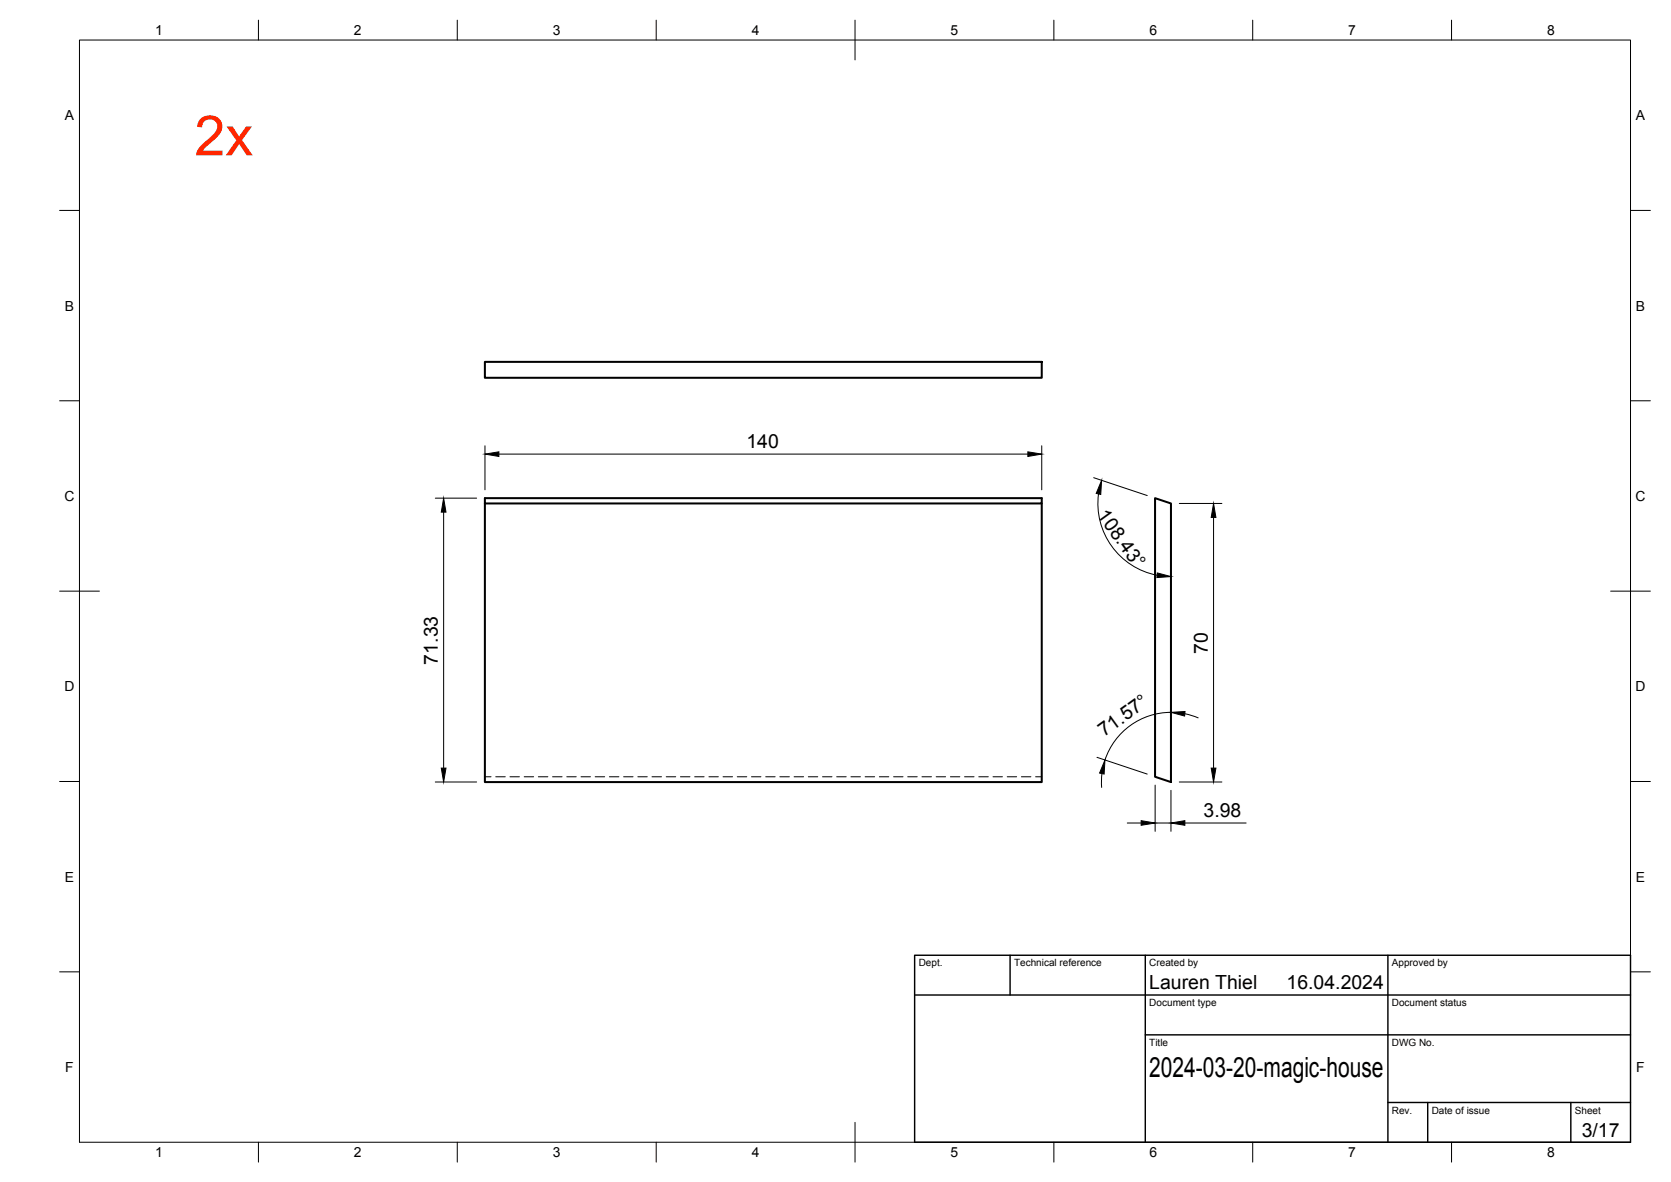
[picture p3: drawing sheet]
<svg xmlns="http://www.w3.org/2000/svg" width="420mm" height="297mm" viewBox="0 0 420 297" stroke-linecap="round" stroke-linejoin="round" font-family="sans-serif">
<!-- layer: Visible -->
<path d="M121.9 90.9h140v4h-140zM121.9 125.2h140v1.3h-140zM121.9 126.5v70h140v-70M290.4 125.2l4 1.3v70l-4-1.3z" fill="none" stroke="#000" stroke-width=".51"/>
<!-- layer: Hidden -->
<g fill="none" stroke="#000" stroke-width=".25">
<path d="M121.9 195.2h1.6M124.7 195.2h2.3M128.2 195.2h2.4M131.8 195.2h2.4M135.4 195.2h2.4M138.9 195.2h2.4M142.5 195.2h2.4M146.1 195.2h2.4M149.6 195.2h2.4M153.2 195.2h2.4M156.8 195.2h2.4M160.4 195.2h2.4"/>
<path d="M163.9 195.2h2.4M167.5 195.2h2.4M171.1 195.2h2.4M174.7 195.2h2.3M178.2 195.2h2.4M181.8 195.2h2.4M185.4 195.2h2.4M189 195.2h2.3M192.5 195.2h2.4M196.1 195.2h2.4M199.7 195.2h2.4M203.2 195.2h2.4"/>
<path d="M206.8 195.2h2.4M210.4 195.2h2.4M214 195.2h2.3M217.5 195.2h2.4M221.1 195.2h2.4M224.7 195.2h2.4M228.2 195.2h2.4M231.8 195.2h2.4M235.4 195.2h2.4M239 195.2h2.3M242.5 195.2h2.4M246.1 195.2h2.4"/>
<path d="M249.7 195.2h2.4M253.3 195.2h2.3M256.8 195.2h2.4M260.4 195.2h1.5"/>
</g>
<!-- layer: BORDER -->
<g fill="none" stroke="#000" stroke-width=".25">
<path d="M20 10.1h390v276.9h-390zM65 5.1v5M115 5.1v5M165 5.1v5M215 5.1v10M265 5.1v5M315 5.1v5M365 5.1v5M15 52.9h5M410 52.9h5M15 100.7h5M410 100.7h5"/>
<path d="M15 148.6h10M405 148.6h10M15 196.4h5M410 196.4h5M15 244.2h5M410 244.2h5M65 287v5M115 287v5M165 287v5M215 282.1v9.9M265 287v5M315 287v5"/>
<path d="M365 287v5"/>
</g>
<!-- layer: TITLEBLOCK -->
<path d="M230 240.1h180v46.9h-180zM230 250h180M254 240.1v9.9M288 240.1v46.9M349 240.1v46.9M288 260.1h122M349 277.1h61M359 277.1v9.9M395 277.1v9.9" fill="none" stroke="#000" stroke-width=".36"/>
<!-- layer: FD_Dimensions -->
<g fill="none" stroke="#000" stroke-width=".25">
<path d="M121.9 112v11.1M125.4 114.1h133M261.9 112v11.1M109.5 125.2h10.3M111.5 128.7v64.3M275 120l13.5 4.5M276.2 124.1a18.4 18.4 0 0 0 14.8 20.5M296.5 126.5h10.7M305.1 130v63M294.4 179a17.5 17.5 0 0 0-16.6 12M297.9 179.4l3.4 1M109.5 196.5h10.3"/>
<path d="M275.8 190.3l12.7 4.2M277.1 194.4l-.1 3.5M290.4 197.3v11.6M294.4 198.6v10.3M296.5 196.5h10.7M283.4 206.8h3.5M290.4 206.8h4M297.9 206.8h15.4"/>
</g>
<path d="M121.9 114.1l3.5-.6v1.2zM258.4 113.5l3.5 .6-3.5 .6zM111.5 125.2l.6 3.5h-1.1zM277 120.7l-.2 3.6-1.2-.3zM305.1 126.5l.6 3.5h-1.2zM291 144l3.4 .9-3.5 .2zM294.4 179l3.6-.2-.1 1.1zM111 193h1.1l-.6 3.5zM277.8 191l-.2 3.5-1.1-.2zM304.5 193h1.2l-.6 3.5zM286.9 206.2l3.5 .6-3.5 .6zM294.4 206.8l3.5-.6v1.2z" fill="#000" stroke="#000" stroke-width=".25"/>
<text font-size="14" fill="#ff2600" x="48.9" y="39">2x</text>
<text font-size="7" x="289" y="270.6">2024-03-20-magic-house</text>
<g font-size="4.9">
<text x="187.7" y="112.7">140</text>
<text x="275.7" y="129.5" transform="rotate(54 275.7 129.5)">108.43°</text>
<text x="110.1" y="167" transform="rotate(-90 110.1 167)">71.33</text>
<text x="303.7" y="164.2" transform="rotate(-90 303.7 164.2)">70</text>
<text x="277.6" y="185.3" transform="rotate(-36 277.6 185.3)">71.57°</text>
<text x="302.6" y="205.4">3.98</text>
<text x="289" y="248.5">Lauren Thiel</text>
<text x="323.5" y="248.5">16.04.2024</text>
<text x="397.7" y="285.7">3/17</text>
</g>
<g font-size="3.5">
<text x="39" y="8.8">1</text>
<text x="89" y="8.8">2</text>
<text x="139" y="8.8">3</text>
<text x="189" y="8.8">4</text>
<text x="239" y="8.8">5</text>
<text x="289" y="8.8">6</text>
<text x="339" y="8.8">7</text>
<text x="389" y="8.8">8</text>
<text x="16.3" y="30.2">A</text>
<text x="411.3" y="30.2">A</text>
<text x="16.3" y="78">B</text>
<text x="411.3" y="78">B</text>
<text x="16.2" y="125.9">C</text>
<text x="411.2" y="125.9">C</text>
<text x="16.2" y="173.7">D</text>
<text x="411.2" y="173.7">D</text>
<text x="16.3" y="221.6">E</text>
<text x="411.3" y="221.6">E</text>
<text x="16.4" y="269.4">F</text>
<text x="411.4" y="269.4">F</text>
<text x="39" y="290.8">1</text>
<text x="89" y="290.8">2</text>
<text x="139" y="290.8">3</text>
<text x="189" y="290.8">4</text>
<text x="239" y="290.8">5</text>
<text x="289" y="290.8">6</text>
<text x="339" y="290.8">7</text>
<text x="389" y="290.8">8</text>
</g>
<g font-size="2.5">
<text x="231" y="242.9">Dept.</text>
<text x="255" y="242.9">Technical reference</text>
<text x="289" y="242.9">Created by</text>
<text x="350" y="242.9">Approved by</text>
<text x="289" y="252.8">Document type</text>
<text x="350" y="252.8">Document status</text>
<text x="289" y="262.9">Title</text>
<text x="350" y="262.9">DWG No.</text>
<text x="350" y="279.9">Rev.</text>
<text x="360" y="279.9">Date of issue</text>
<text x="396" y="279.9">Sheet</text>
</g>
</svg>
